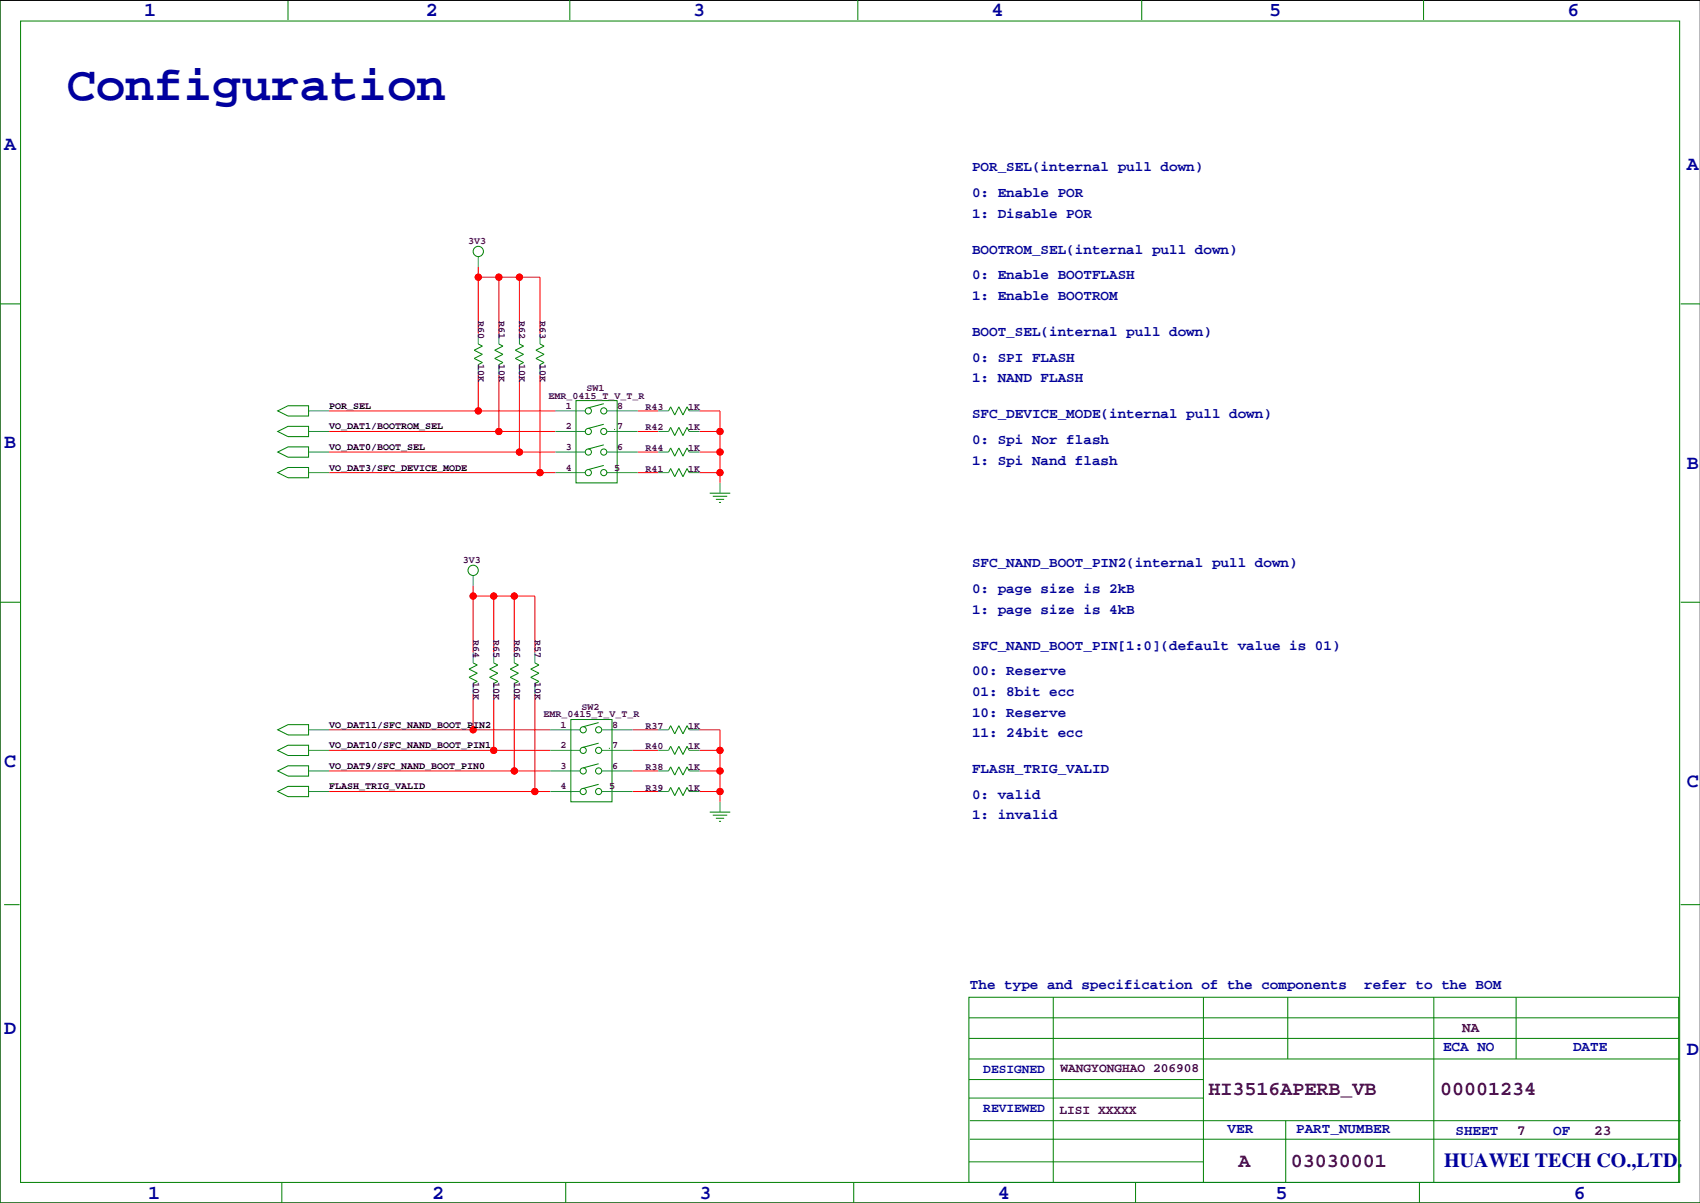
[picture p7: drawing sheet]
<svg xmlns="http://www.w3.org/2000/svg" width="420mm" height="297mm" viewBox="0 0 420 297" stroke-linecap="round" stroke-linejoin="round" font-family="sans-serif">
<path d="M419.9 .1h-419.9v296.9h419.9" fill="none" stroke="#000" stroke-width=".25"/>
<g fill="none" stroke="#008080" stroke-width=".25">
<path d="M118.1 63.4v2.5M118.1 82.4v2.5M118.1 90v2.6M123.2 82.4v2.5M123.2 90v2.6M128.3 82.4v2.5M128.3 90v2.6M133.3 82.4v2.5M133.3 90v2.6M76.2 111.6h5.1M76.2 106.5h5.1M76.2 101.5h5.1"/>
<path d="M76.2 116.7h5.1M137.2 111.6h7.3M137.2 106.5h7.3M137.2 101.5h7.3M137.2 116.7h7.3M149.9 111.6h7.6M149.9 106.5h7.6M149.9 101.5h7.6M149.9 116.7h7.6M162.6 111.6h2.5M162.6 106.5h2.5M162.6 101.5h2.5"/>
<path d="M162.6 116.7h2.5M170.2 111.6h2.5M170.2 106.5h2.5M170.2 101.5h2.5M170.2 116.7h2.5M177.8 119.2v2.6M116.8 142.1v2.5M116.8 161.1v2.6M116.8 168.8v2.5M121.9 161.1v2.6M121.9 168.8v2.5M127 161.1v2.6"/>
<path d="M127 168.8v2.5M132.1 161.1v2.6M132.1 168.8v2.5M76.2 195.4h5.1M76.2 190.4h5.1M76.2 185.3h5.1M76.2 180.2h5.1M135.9 195.4h7.4M135.9 190.4h7.4M135.9 185.3h7.4M135.9 180.2h7.4M148.6 195.4h7.6"/>
<path d="M148.6 190.4h7.6M148.6 185.3h7.6M148.6 180.2h7.6M162.6 195.4h2.5M162.6 190.4h2.5M162.6 185.3h2.5M162.6 180.2h2.5M170.2 195.4h2.5M170.2 190.4h2.5M170.2 185.3h2.5M170.2 180.2h2.5M177.8 198v2.5"/>
</g>
<g fill="none" stroke="#008000" stroke-width=".25">
<path d="M0 -.1v297.1h419.9M71.1 0v4.9M140.7 0v4.9M211.8 0v4.9M281.9 0v4.9M351.5 0v4.9M5.1 5.2h409.7v286.8h-409.7zM0 75h5.1M415 75h4.9M118.1 84.9l1 .6-2 1 2 1-2 1 2 1-1 .5M123.2 84.9l1 .6-2 1 2 1-2 1 2 1-1 .5M128.3 84.9l1 .6-2 1 2 1-2 1 2 1-1 .5"/>
<path d="M133.3 84.9l1.1 .6-2.1 1 2.1 1-2.1 1 2.1 1-1.1 .5M142.2 98.9h10.2v20.3h-10.2zM149.1 99.7l-3.8 1M68.6 111.6l2.5-1.3h5.1v2.6h-5.1zM68.6 106.5l2.5-1.2h5.1v2.5h-5.1zM68.6 101.5l2.5-1.3h5.1v2.5h-5.1zM68.6 116.7l2.5-1.3h5.1v2.6h-5.1zM149.1 114.9l-3.8 1M149.1 109.8l-3.8 1.1M149.1 104.8l-3.8 1M151.6 106h.1M165.1 101.5l.5-1.1 1 2.1 1-2.1 1.1 2.1 1-2.1 .5 1.1"/>
<path d="M165.1 106.5l.5-1 1 2.1 1-2.1 1.1 2.1 1-2.1 .5 1M165.1 111.6l.5-1 1 2 1-2 1.1 2 1-2 .5 1M165.1 116.7l.5-1 1 2 1-2 1.1 2 1-2 .5 1M175.3 121.8h5M176 122.5h3.6M176.8 123.3h2M177.5 124.1h.6M0 148.7h5.1M415 148.7h4.9M116.8 163.7l1.1 .5-2.1 1 2.1 1-2.1 1 2.1 1.1-1.1 .5M121.9 163.7l1 .5-2 1 2 1-2 1 2 1.1-1 .5M127 163.7l1 .5-2 1 2 1-2 1 2 1.1-1 .5"/>
<path d="M132.1 163.7l1 .5-2 1 2 1-2 1 2 1.1-1 .5M141 177.7h10.1v20.3h-10.1zM147.8 178.4l-3.8 1M68.6 195.4l2.5-1.2h5.1v2.5h-5.1zM68.6 190.4l2.5-1.3h5.1v2.5h-5.1zM68.6 185.3l2.5-1.3h5.1v2.5h-5.1zM68.6 180.2l2.5-1.3h5.1v2.6h-5.1zM147.8 193.7l-3.8 1M147.8 188.6l-3.8 1M147.8 183.5l-3.8 1M150.4 184.8h.1M165.1 180.2l.5-1 1 2 1-2 1.1 2 1-2 .5 1"/>
<path d="M165.1 185.3l.5-1 1 2 1-2 1.1 2 1-2 .5 1M165.1 190.4l.5-1.1 1 2.1 1-2.1 1.1 2.1 1-2.1 .5 1.1M165.1 195.4l.5-1 1 2.1 1-2.1 1.1 2.1 1-2.1 .5 1M175.3 200.5h5M176 201.3h3.6M176.8 202h2M177.5 202.8h.6M1 223.4h3.8M415 223.4h4.9M239.3 246.2h175.2v45.8h-175.2zM239.3 251.3h175.2M239.3 256.4h175.2"/>
<path d="M260.1 246.2v45.8M297.2 246.2v45.8M318 246.2v15.3M354.1 246.2v45.8M374.4 246.2v15.3M239.3 266.6h57.9M239.3 261.5h175.2M239.3 271.1h57.9M239.5 276.7h175.5M317.5 276.7v15.3M69.6 292v5M139.7 292v5"/>
<path d="M210.8 292v5M239.3 286.9h57.9M239.5 281.3h175M280.4 292v5M350.5 292v5M383.5 287.4h.1"/>
<circle cx="118.1" cy="62.1" r="1.27"/>
<circle cx="145.3" cy="111.6" r=".76"/>
<circle cx="145.3" cy="101.5" r=".76"/>
<circle cx="145.3" cy="116.7" r=".76"/>
<circle cx="145.3" cy="106.5" r=".76"/>
<circle cx="149.1" cy="111.6" r=".76"/>
<circle cx="149.1" cy="101.5" r=".76"/>
<circle cx="149.1" cy="116.7" r=".76"/>
<circle cx="149.1" cy="106.5" r=".76"/>
<circle cx="116.8" cy="140.8" r="1.27"/>
<circle cx="144" cy="190.4" r=".76"/>
<circle cx="144" cy="195.4" r=".76"/>
<circle cx="144" cy="185.3" r=".76"/>
<circle cx="144" cy="180.2" r=".76"/>
<circle cx="147.8" cy="190.4" r=".76"/>
<circle cx="147.8" cy="195.4" r=".76"/>
<circle cx="147.8" cy="185.3" r=".76"/>
<circle cx="147.8" cy="180.2" r=".76"/>
</g>
<g fill="none" stroke="#f00" stroke-width=".25">
<path d="M118.1 65.9v16.5M118.1 68.4h15.2v14M123.2 68.4v14M128.3 68.4v14M118.1 92.6v8.9M123.2 92.6v13.9M128.3 92.6v19M133.3 92.6v24.1M81.3 101.5h55.9M81.3 106.5h55.9M81.3 111.6h55.9M81.3 116.7h55.9"/>
<path d="M157.5 101.5h5.1M157.5 106.5h5.1M157.5 111.6h5.1M157.5 116.7h5.1M172.7 101.5h5.1v17.7M172.7 106.5h5.1M172.7 111.6h5.1M172.7 116.7h5.1M116.8 147.2h15.3v13.9M116.8 144.6v16.5M121.9 147.2v13.9M127 147.2v13.9"/>
<path d="M116.8 171.3v8.9M121.9 171.3v14M127 171.3v19.1M132.1 171.3v24.1M81.3 195.4h54.6M81.3 190.4h54.6M81.3 180.2h54.6M81.3 185.3h54.6M156.2 195.4h6.4M156.2 190.4h6.4M156.2 180.2h6.4M156.2 185.3h6.4"/>
<path d="M172.7 180.2h5.1v17.8M172.7 195.4h5.1M172.7 190.4h5.1M172.7 185.3h5.1"/>
<circle cx="118.1" cy="68.4" r=".76"/>
<circle cx="123.2" cy="68.4" r=".76"/>
<circle cx="128.3" cy="68.4" r=".76"/>
<circle cx="118.1" cy="101.5" r=".76"/>
<circle cx="123.2" cy="106.5" r=".76"/>
<circle cx="128.3" cy="111.6" r=".76"/>
<circle cx="133.4" cy="116.7" r=".76"/>
<circle cx="177.8" cy="111.6" r=".76"/>
<circle cx="177.8" cy="116.7" r=".76"/>
<circle cx="177.8" cy="106.5" r=".76"/>
<circle cx="116.8" cy="147.2" r=".76"/>
<circle cx="121.9" cy="147.2" r=".76"/>
<circle cx="127" cy="147.2" r=".76"/>
<circle cx="116.8" cy="180.2" r=".76"/>
<circle cx="121.9" cy="185.3" r=".76"/>
<circle cx="127" cy="190.4" r=".76"/>
<circle cx="132.1" cy="195.4" r=".76"/>
<circle cx="177.8" cy="190.4" r=".76"/>
<circle cx="177.8" cy="195.4" r=".76"/>
<circle cx="177.8" cy="185.3" r=".76"/>
</g>
<g fill="#f00" stroke="#f00" stroke-width=".25">
<circle cx="177.8" cy="116.7" r=".76"/>
<circle cx="177.8" cy="111.6" r=".76"/>
<circle cx="177.8" cy="106.5" r=".76"/>
<circle cx="177.8" cy="195.4" r=".76"/>
<circle cx="177.8" cy="185.3" r=".76"/>
<circle cx="177.8" cy="190.4" r=".76"/>
<circle cx="118.1" cy="101.5" r=".76"/>
<circle cx="128.3" cy="111.6" r=".76"/>
<circle cx="123.2" cy="106.5" r=".76"/>
<circle cx="132.1" cy="195.4" r=".76"/>
<circle cx="118.1" cy="68.4" r=".76"/>
<circle cx="128.3" cy="68.4" r=".76"/>
<circle cx="123.2" cy="68.4" r=".76"/>
<circle cx="133.4" cy="116.7" r=".76"/>
<circle cx="121.9" cy="147.2" r=".76"/>
<circle cx="127" cy="147.2" r=".76"/>
<circle cx="116.8" cy="147.2" r=".76"/>
<circle cx="127" cy="190.4" r=".76"/>
<circle cx="121.9" cy="185.3" r=".76"/>
<circle cx="116.8" cy="180.2" r=".76"/>
</g>
<text font-size="12" fill="#0000a0" x="16.5" y="24.6">Configuration</text>
<g font-size="4.9" fill="#0000a0">
<text x="35.6" y="3.9">1</text>
<text x="105.2" y="3.9">2</text>
<text x="171.2" y="3.9">3</text>
<text x="244.9" y="3.9">4</text>
<text x="313.4" y="3.9">5</text>
<text x="387.1" y="3.9">6</text>
<text x="1" y="36.9">A</text>
<text x="416.6" y="42">A</text>
<text x="1" y="110.6">B</text>
<text x="416.6" y="115.7">B</text>
<text x="1" y="189.3">C</text>
<text x="416.6" y="194.4">C</text>
<text x="1" y="255.4">D</text>
<text x="416.6" y="260.5">D</text>
<text x="356.6" y="288">HUAWEI TECH CO.,LTD.</text>
<text x="36.6" y="296">1</text>
<text x="106.7" y="296">2</text>
<text x="172.7" y="296">3</text>
<text x="246.4" y="296">4</text>
<text x="315" y="296">5</text>
<text x="388.6" y="296">6</text>
</g>
<g font-size="4.9" fill="#400040">
<text x="298.5" y="270.5">HI3516APERB_VB</text>
<text x="355.6" y="270.5">00001234</text>
<text x="305.9" y="288.3">A</text>
<text x="318.8" y="288.3">03030001</text>
</g>
<g font-size="3.5" fill="#0000a0">
<text x="240" y="42.3">POR_SEL(internal pull down)</text>
<text x="240" y="48.7">0: Enable POR</text>
<text x="240" y="53.7">1: Disable POR</text>
<text x="240" y="62.6">BOOTROM_SEL(internal pull down)</text>
<text x="240" y="69">0: Enable BOOTFLASH</text>
<text x="240" y="74.1">1: Enable BOOTROM</text>
<text x="240" y="83">BOOT_SEL(internal pull down)</text>
<text x="240" y="89.3">0: SPI FLASH</text>
<text x="240" y="94.4">1: NAND FLASH</text>
<text x="240" y="103.3">SFC_DEVICE_MODE(internal pull down)</text>
<text x="240" y="109.6">0: Spi Nor flash</text>
<text x="240" y="114.7">1: Spi Nand flash</text>
<text x="240" y="140.1">SFC_NAND_BOOT_PIN2(internal pull down)</text>
<text x="240" y="146.5">0: page size is 2kB</text>
<text x="240" y="151.5">1: page size is 4kB</text>
<text x="240" y="160.4">SFC_NAND_BOOT_PIN[1:0](default value is 01)</text>
<text x="240" y="166.8">00: Reserve</text>
<text x="240" y="171.9">01: 8bit ecc</text>
<text x="240" y="176.9">10: Reserve</text>
<text x="240" y="182">11: 24bit ecc</text>
<text x="240" y="190.9">FLASH_TRIG_VALID</text>
<text x="240" y="197.3">0: valid</text>
<text x="240" y="202.3">1: invalid</text>
<text x="239.5" y="244.2">The type and specification of the components</text>
<text x="336.9" y="244.2">refer to the BOM</text>
<text x="356.4" y="259.4">ECA NO</text>
<text x="388.5" y="259.4">DATE</text>
<text x="303.1" y="279.7">VER</text>
<text x="320.1" y="279.7">PART_NUMBER</text>
<text x="359.4" y="280.3">SHEET</text>
<text x="383.5" y="280.3">OF</text>
</g>
<g font-size="3.5" fill="#400040">
<text x="361.1" y="254.9">NA</text>
<text x="374.6" y="280.3">7</text>
<text x="393.7" y="280.3">23</text>
</g>
<g font-size="3.2" fill="#0000a0">
<text x="242.8" y="264.9">DESIGNED</text>
<text x="242.8" y="274.5">REVIEWED</text>
</g>
<g font-size="3.2" fill="#400040">
<text x="261.9" y="264.7">WANGYONGHAO 206908</text>
<text x="261.6" y="275.1">LISI XXXXX</text>
</g>
<g font-size="2.5" fill="#400040">
<text x="115.6" y="60.3">3V3</text>
<text x="118.1" y="79.2" transform="rotate(90 118.1 79.2)">R60</text>
<text x="123.2" y="79.2" transform="rotate(90 123.2 79.2)">R61</text>
<text x="128.2" y="79.2" transform="rotate(90 128.2 79.2)">R62</text>
<text x="133.3" y="79.2" transform="rotate(90 133.3 79.2)">R63</text>
<text x="118.1" y="89.8" transform="rotate(90 118.1 89.8)">10K</text>
<text x="123.2" y="89.8" transform="rotate(90 123.2 89.8)">10K</text>
<text x="128.2" y="89.8" transform="rotate(90 128.2 89.8)">10K</text>
<text x="133.3" y="89.8" transform="rotate(90 133.3 89.8)">10K</text>
<text x="135.5" y="98.4">EMR_0415_T_V_T_R</text>
<text x="139.7" y="101">1</text>
<text x="144.8" y="96.6">SW1</text>
<text x="152.4" y="101">8</text>
<text x="159.4" y="101.2">R43</text>
<text x="169.9" y="101.2">1K</text>
<text x="139.7" y="106">2</text>
<text x="152.4" y="106">7</text>
<text x="159.4" y="106.3">R42</text>
<text x="169.9" y="106.3">1K</text>
<text x="139.7" y="111.1">3</text>
<text x="152.4" y="111.1">6</text>
<text x="159.4" y="111.4">R44</text>
<text x="169.9" y="111.4">1K</text>
<text x="139.7" y="116.2">4</text>
<text x="151.7" y="116.2">5</text>
<text x="159.4" y="116.4">R41</text>
<text x="169.9" y="116.4">1K</text>
<text x="114.3" y="139.1">3V3</text>
<text x="116.8" y="158" transform="rotate(90 116.8 158)">R64</text>
<text x="121.9" y="158" transform="rotate(90 121.9 158)">R65</text>
<text x="127" y="158" transform="rotate(90 127 158)">R66</text>
<text x="132.1" y="158" transform="rotate(90 132.1 158)">R57</text>
<text x="116.8" y="168.5" transform="rotate(90 116.8 168.5)">10K</text>
<text x="121.9" y="168.5" transform="rotate(90 121.9 168.5)">10K</text>
<text x="127" y="168.5" transform="rotate(90 127 168.5)">10K</text>
<text x="132.1" y="168.5" transform="rotate(90 132.1 168.5)">10K</text>
<text x="134.2" y="177.2">EMR_0415_T_V_T_R</text>
<text x="138.4" y="179.7">1</text>
<text x="143.6" y="175.4">SW2</text>
<text x="151.1" y="179.7">8</text>
<text x="159.4" y="179.9">R37</text>
<text x="169.9" y="179.9">1K</text>
<text x="138.4" y="184.8">2</text>
<text x="151.1" y="184.8">7</text>
<text x="159.4" y="185">R40</text>
<text x="169.9" y="185">1K</text>
<text x="138.4" y="189.9">3</text>
<text x="151.1" y="189.9">6</text>
<text x="159.4" y="190.1">R38</text>
<text x="169.9" y="190.1">1K</text>
<text x="138.4" y="194.9">4</text>
<text x="150.4" y="194.9">5</text>
<text x="159.4" y="195.2">R39</text>
<text x="169.9" y="195.2">1K</text>
</g>
<g font-size="2.5">
<text x="81.3" y="101">POR_SEL</text>
<text x="81.3" y="106">VO_DAT1/BOOTROM_SEL</text>
<text x="81.3" y="111.1">VO_DAT0/BOOT_SEL</text>
<text x="81.3" y="116.2">VO_DAT3/SFC_DEVICE_MODE</text>
<text x="81.3" y="179.7">VO_DAT11/SFC_NAND_BOOT_PIN2</text>
<text x="81.3" y="184.8">VO_DAT10/SFC_NAND_BOOT_PIN1</text>
<text x="81.3" y="189.9">VO_DAT9/SFC_NAND_BOOT_PIN0</text>
<text x="81.3" y="194.9">FLASH_TRIG_VALID</text>
</g>
</svg>
